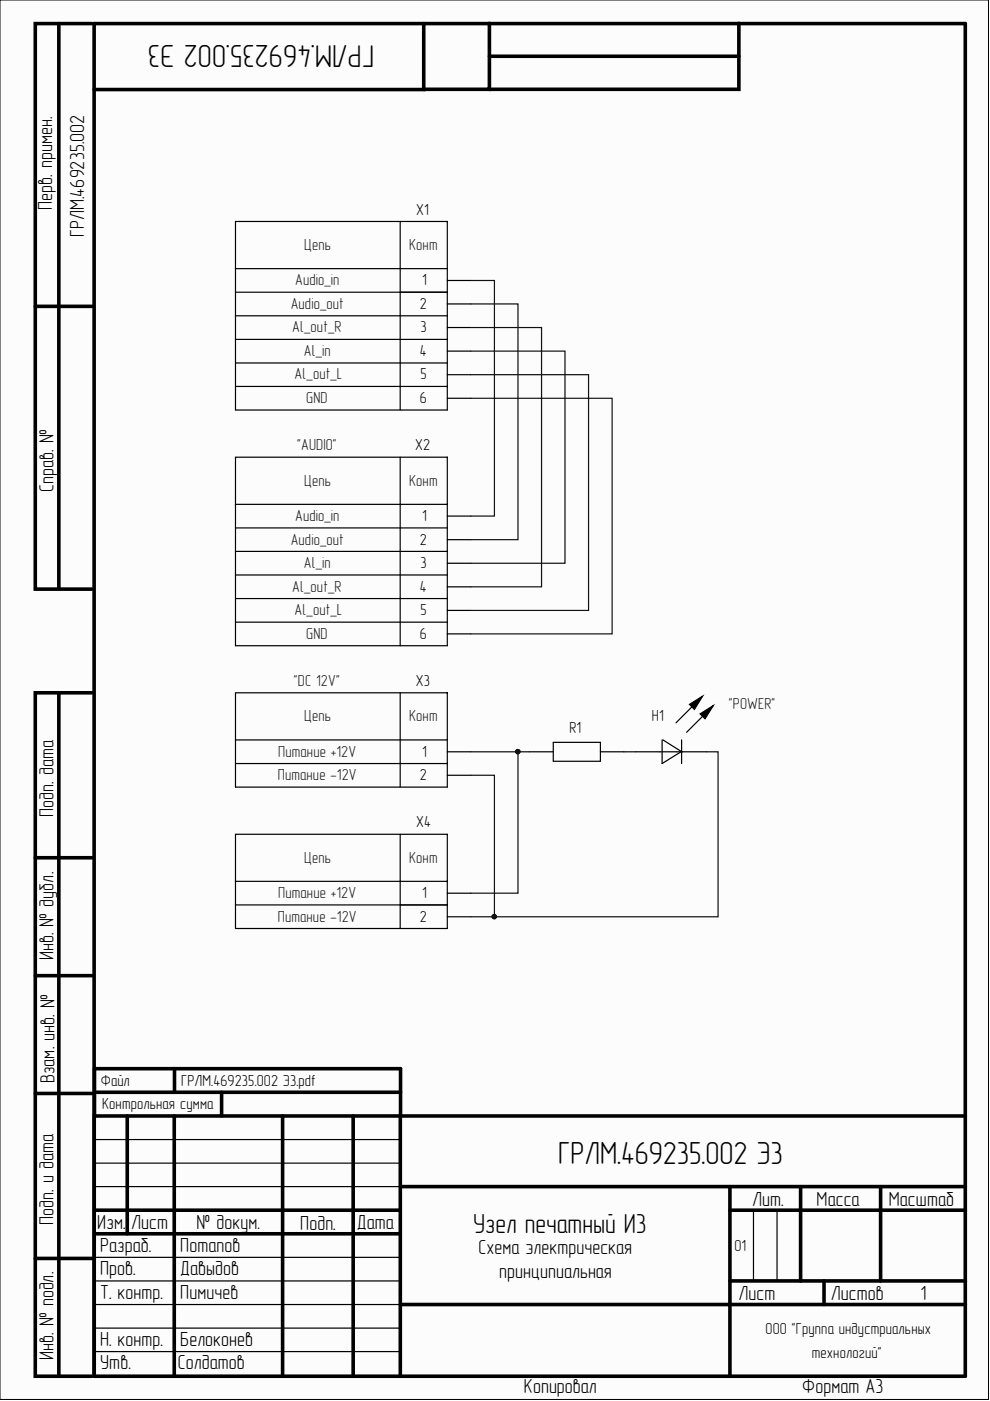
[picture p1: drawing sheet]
<svg xmlns="http://www.w3.org/2000/svg" width="210mm" height="297mm" viewBox="0 0 210 297" stroke-linecap="round" stroke-linejoin="round" font-family="sans-serif">
<path d="M0 0h209.6v296.7h-209.6z" fill="#fcfcfc" stroke="#000" stroke-width=".21"/>
<g fill="none" stroke="#000" stroke-width=".76">
<path d="M12.5 5v119.9M19.5 5h-12v119.9h12M20 5h184.7v286.8h-184.7zM89.8 5v14h-69.8M103.8 4.9v14h-14M103.8 11.9h52.9M156.7 4.9v14h-52.9M7.5 65h12M12.5 146.9v144.9M19.5 146.9h-12v144.9h12M7.5 181.9h12M7.5 206.9h12"/>
<path d="M7.5 231.8h12M20 236.6v-10h64.9v10M20 231.6h64.9M27 236.6v25M36.9 236.6v55M37 226.6v5M47 231.6v5M59.9 236.6v55M74.9 236.6v55M84.9 236.6v55M204.7 236.6h-184.7v55M20 256.6h64.9"/>
<path d="M84.9 251.6h119.8M154.8 251.6v40M154.8 256.6h49.9M169.7 251.6v20M186.7 251.6v20M7.5 266.8h12M20 261.6h64.9M84.9 276.6h119.8M154.8 271.6h49.9M174.7 271.6v5"/>
</g>
<g fill="none" stroke="#000" stroke-width=".25">
<path d="M49.9 47h44.9v10h-44.9zM49.9 57v29.9h44.9v-29.9M84.8 47v39.9M94.8 59.5h5M49.9 67h44.9M49.9 62h44.9M49.9 72h44.9M49.9 77h44.9M94.8 64.4h5M94.8 69.4h5M94.8 74.4h5M94.8 79.4h5"/>
<path d="M49.9 96.9h44.9v10h-44.9zM49.9 81.9h44.9M84.8 96.9v40M94.8 84.4h5M49.9 106.9v30h44.9v-30M49.9 116.9h44.9M49.9 111.9h44.9M94.8 109.4h5M94.8 114.4h5M94.8 119.4h5M49.9 121.9h44.9M49.9 126.9h44.9"/>
<path d="M49.9 131.9h44.9M94.8 124.4h5M94.8 129.4h5M94.8 134.4h5M49.9 146.9h44.9v10h-44.9zM49.9 156.9v10h44.9v-10M84.8 146.9v20M94.8 159.4h5M112.3 159.4h5M117.3 157.4h10v4h-10zM127.3 159.4h5M134.8 159.4h15"/>
<path d="M140.4 156.9v5l4-2.5M140.5 156.9l4 2.5M144.5 156.9v5M146.2 149.3l2.8-1.7-1.8 2.8zM146.8 149.7l-3.5 3.6M148.4 151.4l2.8-1.8-1.7 2.8zM149.1 151.7l-3.5 3.6M49.9 176.9h44.9v10h-44.9zM49.9 161.9h44.9M84.8 176.9v20M94.8 164.4h5M49.9 186.9v10h44.9v-10"/>
<path d="M49.9 191.9h44.9M94.8 189.4h5M94.8 194.4h5M20 241.6h64.9M20 246.6h64.9M20 251.6h64.9M159.8 256.6v15M164.8 256.6v15M20 266.6h64.9M20 271.6h64.9M20 276.6h64.9M7.5 291.8h5"/>
<path d="M20 281.6h64.9M20 286.6h64.9"/>
</g>
<path d="M146.2 149.3l2.8-1.7-1.8 2.8zM148.4 151.4l2.8-1.8-1.7 2.8z" fill="#000"/>
<path d="M99.8 59.5h5v49.9h-5M99.8 64.4h10v50h-10M99.8 69.4h15v55h-15M99.8 74.4h20v45h-20M99.8 79.4h25v50h-25M99.8 84.4h30v50h-30M99.8 159.4h12.5M109.8 159.4v30h-10M132.3 159.4h2.5M149.8 159.4h2.4v35h-47.4M99.8 164.4h5v30h-5" fill="none" stroke="#0e0e0e" stroke-width=".25"/>
<g fill="#0e0e0e" stroke="#0e0e0e" stroke-width=".21">
<circle cx="104.8" cy="194.3" r=".47"/>
<circle cx="109.8" cy="159.4" r=".47"/>
</g>
<g font-size="6.8" fill="#010101">
<text x="79.3" y="9.5" transform="rotate(-180 79.3 9.5)">ГРЛМ.469235.002 Э3</text>
<text x="118.4" y="246.7">ГРЛМ.469235.002 Э3</text>
</g>
<text font-size="5.8" fill="#010101" x="100.3" y="261.3">Узел печатный И3</text>
<g font-size="4.3" fill="#010101">
<text x="11.1" y="44.5" transform="rotate(-90 11.1 44.5)">Перв. примен.</text>
<text x="17.8" y="50.3" transform="rotate(-90 17.8 50.3)">ГРЛМ.469235.002</text>
<text x="11.3" y="104.3" transform="rotate(-90 11.3 104.3)">Справ. №</text>
<text x="11.3" y="173.2" transform="rotate(-90 11.3 173.2)">Подп. дата</text>
<text x="11.3" y="203.6" transform="rotate(-90 11.3 203.6)">Инв. № дубл.</text>
<text x="11.6" y="229.6" transform="rotate(-90 11.6 229.6)">Взам. инв. №</text>
<text x="159.4" y="255.8">Лит.</text>
<text x="173.1" y="255.8">Масса</text>
<text x="188.4" y="255.8">Масштаб</text>
<text x="11.3" y="259.7" transform="rotate(-90 11.3 259.7)">Подп. и дата</text>
<text x="20.6" y="260.6">Изм.</text>
<text x="27.8" y="260.6">Лист</text>
<text x="41.7" y="260.6">№ докум.</text>
<text x="63.7" y="260.8">Подп.</text>
<text x="75.7" y="260.6">Дата</text>
<text x="21.2" y="265.4">Разраб.</text>
<text x="38.2" y="265.4">Потапов</text>
<text x="101.4" y="265.9">Схема электрическая</text>
<text x="21.2" y="270.4">Пров.</text>
<text x="21.2" y="275.4">Т. контр.</text>
<text x="38.2" y="270.4">Давыдов</text>
<text x="38.2" y="275.4">Пимичев</text>
<text x="105.8" y="270.9">принципиальная</text>
<text x="156.6" y="275.6">Лист</text>
<text x="176.2" y="275.6">Листов</text>
<text x="195.2" y="275.6">1</text>
<text x="21.2" y="285.4">Н. контр.</text>
<text x="38.2" y="285.4">Белоконев</text>
<text x="11.3" y="288.3" transform="rotate(-90 11.3 288.3)">Инв. № подл.</text>
<text x="21.2" y="290.4">Утв.</text>
<text x="37.7" y="290.4">Солдатов</text>
<text x="111.1" y="295.4">Копировал</text>
<text x="170.1" y="295.4">Формат А3</text>
</g>
<g font-size="3.4">
<text x="88.3" y="45.5">X1</text>
<text x="89" y="65.5">2</text>
<text x="89.5" y="60.5">1</text>
<text x="89.2" y="70.5">3</text>
<text x="89" y="75.5">4</text>
<text x="89.2" y="80.5">5</text>
<text x="89" y="85.4">6</text>
<text x="88" y="95.4">X2</text>
<text x="89.5" y="110.5">1</text>
<text x="89" y="115.5">2</text>
<text x="89" y="125.5">4</text>
<text x="89.2" y="120.5">3</text>
<text x="89.2" y="130.5">5</text>
<text x="89" y="135.4">6</text>
<text x="88.2" y="145.4">X3</text>
<text x="120.7" y="155.4">R1</text>
<text x="138.2" y="153">H1</text>
<text x="89.5" y="160.4">1</text>
<text x="89" y="165.4">2</text>
<text x="88.3" y="175.4">X4</text>
<text x="89.5" y="190.4">1</text>
<text x="89" y="195.4">2</text>
<text x="21.4" y="230.3">Файл</text>
<text x="38.4" y="230.3">ГРЛМ.469235.002 Э3.pdf</text>
<text x="21.6" y="235.1">Контрольная сумма</text>
<text x="155.7" y="265.3">01</text>
</g>
<g font-size="3.4" fill="#1c1c1c">
<text x="64.5" y="53">Цепь</text>
<text x="86.7" y="53">Конт</text>
<text x="61.6" y="65.5">Audio_out</text>
<text x="62.6" y="60.5">Audio_in</text>
<text x="62" y="70.5">Al_out_R</text>
<text x="64.4" y="75.5">Al_in</text>
<text x="62.5" y="80.5">Al_out_L</text>
<text x="64.9" y="85.4">GND</text>
<text x="63" y="95.4">&quot;AUDIO&quot;</text>
<text x="64.5" y="103">Цепь</text>
<text x="86.7" y="103">Конт</text>
<text x="62.6" y="110.5">Audio_in</text>
<text x="61.6" y="115.5">Audio_out</text>
<text x="62" y="125.5">Al_out_R</text>
<text x="64.4" y="120.5">Al_in</text>
<text x="62.5" y="130.5">Al_out_L</text>
<text x="64.9" y="135.4">GND</text>
<text x="62.3" y="145.4">&quot;DC 12V&quot;</text>
<text x="64.5" y="153">Цепь</text>
<text x="86.7" y="153">Конт</text>
<text x="154.5" y="150.4">&quot;POWER&quot;</text>
<text x="59" y="160.4">Питание +12V</text>
<text x="58.9" y="165.4">Питание -12V</text>
<text x="64.5" y="182.9">Цепь</text>
<text x="86.7" y="182.9">Конт</text>
<text x="59" y="190.4">Питание +12V</text>
<text x="58.9" y="195.4">Питание -12V</text>
</g>
<g font-size="3.4" fill="#010101">
<text x="162.3" y="282.8">ООО &quot;Группа индустриальных</text>
<text x="172.1" y="287.8">технологий&quot;</text>
</g>
</svg>
